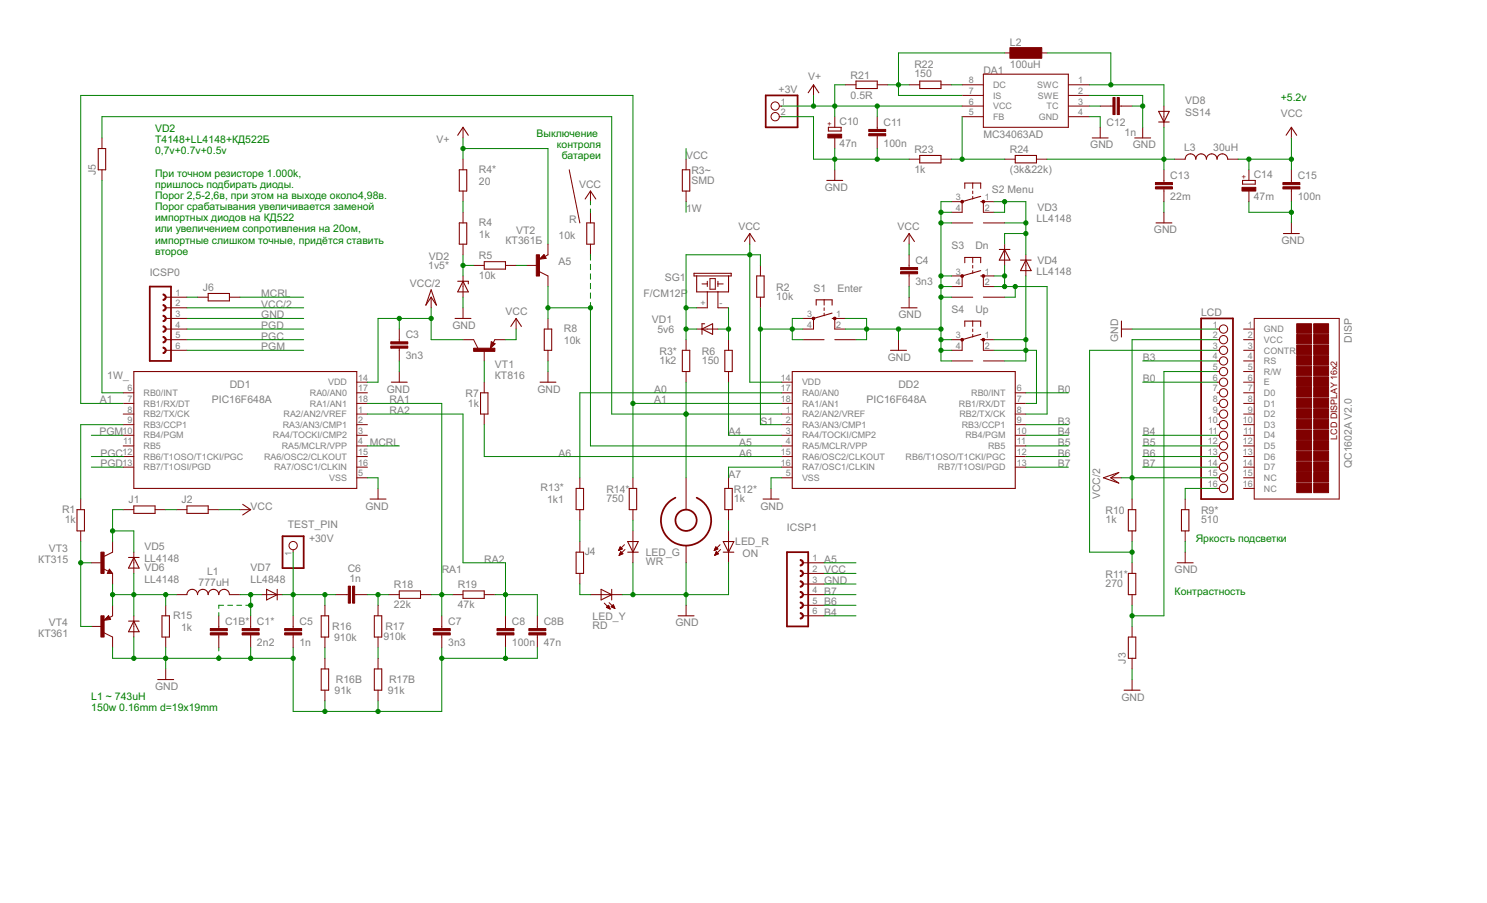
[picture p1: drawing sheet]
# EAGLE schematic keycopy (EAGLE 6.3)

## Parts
+3V  PINHD-1X2  [1X02]
C1*  2n2  C-EU025-030X050  [C025-030X050]
C1B*  C-EU025-030X050  [C025-030X050]
C3  3n3  CAPPTH3  [CAP-PTH-LARGE]
C4  3n3  CAPPTH3  [CAP-PTH-LARGE]
C5  1n  C-EU025-030X050  [C025-030X050]
C6  1n  C-EU025-030X050  [C025-030X050]
C7  3n3  C-EU025-030X050  [C025-030X050]
C8  100n  C-EU025-030X050  [C025-030X050]
C8B  47n  C-EU025-030X050  [C025-030X050]
C10  47n  CPOL-EUE2.5-6  [E2,5-6]
C11  100n  C-EUC0805K  [C0805K]
C12  1n  C-EUC0805K  [C0805K]
C13  22m  C-EUC1210  [C1210]
C14  47m  CPOL-EUE2.5-6  [E2,5-6]
C15  100n  C-EUC0805K  [C0805K]
DA1  MC34063AD  [SOIC8]
DD1  PIC16F648A  PIC16F628SO  [SO-18W]
DD2  PIC16F648A  PIC16F628SO  [SO-18W]
DISP  QC1602A V2.0  TUXGR_16X2_R21  [TUXGR_16X2_1]
ICSP0  FE06-1  [FE06]
ICSP1  FE06-1  [FE06]
J1  R-EU_R1206W  [R1206W]
J2  R-EU_R1206W  [R1206W]
J3  R-EU_R1206W  [R1206W]
J4  R-EU_R1206W  [R1206W]
J5  R-EU_R1206W  [R1206W]
J6  R-EU_R0805W  [R0805W]
KEY  DS1990  [DS1990]
L1  777uH  L-US0207/2V  [0207/2V]
L2  100uH  SD12K100  [SD12K100]
L3  30uH  L-US0207/12  [0207/12]
LCD  PINHD-1X16  [1X16]
LED_G  WR  LED3MM  [LED3MM]
LED_R  ON  LED3MM  [LED3MM]
LED_Y  RD  LED3MM  [LED3MM]
R  10k  R-EU_R0805  [R0805]
R1  1k  R-EU_R1206W  [R1206W]
R2  10k  R-EU_R1206W  [R1206W]
R3*  1k2  R-EU_0204/7  [0204/7]
R3~  SMD  R-EU_M0805  [M0805]
R4  1k  R-EU_R1206W  [R1206W]
R4*  20  R-EU_R0805  [R0805]
R5  10k  R-EU_R0805  [R0805]
R6  150  R-EU_R0805  [R0805]
R7  1k  R-EU_R0805  [R0805]
R8  10k  R-EU_R1206W  [R1206W]
R9*  510  R-EU_R0805  [R0805]
R10  1k  R-EU_R0805  [R0805]
R11*  270  R-EU_0207/10  [0207/10]
R12*  1k  R-EU_R0805  [R0805]
R13*  1k1  R-EU_0207/10  [0207/10]
R14*  750  R-EU_0207/10  [0207/10]
R15  1k  R-EU_R0805  [R0805]
R16  910k  R-EU_R0805  [R0805]
R16B  91k  R-EU_R0805  [R0805]
R17  910k  R-EU_R0805  [R0805]
R17B  91k  R-EU_R0805  [R0805]
R18  22k  R-EU_R0805  [R0805]
R19  47k  R-EU_R0805  [R0805]
R21  0.5R  R-EU_R0805  [R0805]
R22  150  R-EU_R0805  [R0805]
R23  1k  R-EU_R0805  [R0805]
R24  (3k&22k)  R-EU_R1206W  [R1206W]
S1  Enter  10-XX  [B3F-10XX]
S2  Menu  10-XX  [B3F-10XX]
S3  Dn  10-XX  [B3F-10XX]
S4  Up  10-XX  [B3F-10XX]
SG1  F/CM12P  [F/CM12P]
TEST_PIN  +30V  PINHD-1X1  [1X01]
U$1  PROGRAMMER_5.08  [PROGRAMMER_KEY]
U$6  PROGRAMMER_5.08  [PROGRAMMER_KEY]
U$7  PROGRAMMER_5.08  [PROGRAMMER_KEY]
U$8  PROGRAMMER_5.08  [PROGRAMMER_KEY]
VD1  5v6  ZENER-DIODESOD80C  [SOD80C]
VD2  1v5*  ZENER-DIODEZD-5  [ZDIO-5]
VD3  LL4148  DIODE-SOD80C  [SOD80C]
VD4  LL4148  DIODE-SOD80C  [SOD80C]
VD5  LL4148  DIODE-SOD80C  [SOD80C]
VD6  LL4148  DIODE-SOD80C  [SOD80C]
VD7  LL4848  DIODE-SOD80C  [SOD80C]
VD8  SS14  DIODE-SMB  [SMB]
VT1  КТ816  BD140  [TO126]
VT2  КТ361Б  2SC1815-PNP-TO92-BCE  [TO92-BCE]
VT3  КТ315  -NPN-TO92-ECB  [TO92-ECB]
VT4  КТ361  2SC1815-PNP-TO92-BCE  [TO92-BCE]

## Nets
1W: DD2.1(RA2/AN2/VREF) J5.2 KEY.P$1 R3*.1 R3~.1
1W_: DD1.6(RB0/INT) J5.1
A0: DD2.17(RA0/AN0) R13*.2
A1: DD1.7(RB1/RX/DT) DD2.18(RA1/AN1) R14*.2
A4: DD2.3(RA4/TOCKI/CMP2) R6.1
A5: DD2.4(RA5/MCLR/VPP) ICSP1.1 R8.2 R.1 VT2.C
A6: DD2.15(RA6/OSC2/CLKOUT) R7.1
A7: DD2.16(RA7/OSC1/CLKIN) R12*.2
B0: DD2.6(RB0/INT) LCD.6
B3: DD2.9(RB3/CCP1) LCD.4
B4: DD2.10(RB4/PGM) ICSP1.6 LCD.11
B5: DD2.11(RB5) LCD.12
B6: DD2.12(RB6/T1OSO/T1CKI/PGC) ICSP1.5 LCD.13
B7: DD2.13(RB7/T1OSI/PGD) ICSP1.4 LCD.14
GND: +3V.2 C1*.2 C1B*.2 C3.2 C4.2 C5.2 C7.2 C8.2 C8B.2 C10.- C11.2 C12.2 C13.2 C14.- C15.2 DA1.2(SWE) DA1.4(GND) DD1.5(VSS) DD2.5(VSS) ICSP0.3 ICSP1.3 J3.1 KEY.P$2 LCD.1 LED_G.K(C) LED_R.K(C) LED_Y.K(C) R8.1 R9*.1 R15.1 R16B.1 R17B.1 R23.1 S1.1(S) S1.2(S1) S2.3(P) S2.4(P1) S3.3(P) S3.4(P1) S4.3(P) S4.4(P1) U$1.P$2 U$6.P$1 U$7.P$1 U$8.P$1 VD2.A VD6.A VT4.C
LG: LED_G.A R14*.1
LR: LED_R.A R12*.1
LY: J4.1 LED_Y.A
MCRL: DD1.4(RA5/MCLR/VPP) J6.2
N$1: R1.1 VT3.B VT4.B
N$2: C1*.1 C1B*.1 L1.2 VD7.A
N$3: C13.1 L3.1 R24.2 VD8.C
N$4: DD1.9(RB3/CCP1) R1.2
N$6: C5.1 C6.1 R16.2 TEST_PIN.1 VD7.C
N$7: R7.2 VT1.3(B)
N$8: R6.2 SG1.- VD1.A
N$9: LCD.16 R9*.2
N$10: J1.1 VD5.C VT3.C
N$11: R16.1 R16B.2
N$12: LCD.3 R10.1 R11*.2
N$13: DD2.7(RB1/RX/DT) S4.1(S) S4.2(S1) U$6.P$2 VD4.A
N$14: S2.1(S) S2.2(S1) U$8.P$2 VD3.C VD4.C
N$15: DD2.8(RB2/TX/CK) S3.1(S) S3.2(S1) U$7.P$2 VD3.A
N$16: C6.2 R17.2 R18.1
N$17: R4.1 R5.1 VD2.C
N$18: R5.2 VT2.B
N$19: ICSP0.1 J6.1
N$20: J4.2 R13*.1
N$21: L1.1 R15.2 VD5.A VD6.C VT3.E VT4.E
N$22: J1.2 J2.1
N$23: R17.1 R17B.2
N$24: J3.2 LCD.5 R11*.1
N$26: C12.1 DA1.3(TC)
N$28: DA1.1(SWC) L2.2 VD8.A
N$29: DA1.7(IS) L2.1 R21.2 R22.1
N$30: DA1.8(DC) R22.2
N$31: DA1.5(FB) R23.2 R24.1
N$38: R4*.1 R4.2
PGC: DD1.12(RB6/T1OSO/T1CKI/PGC) ICSP0.5
PGD: DD1.13(RB7/T1OSI/PGD) ICSP0.4
PGM: DD1.10(RB4/PGM) ICSP0.6
RA1: C7.1 DD1.18(RA1/AN1) R18.2 R19.1
RA2: C8.1 C8B.1 DD1.1(RA2/AN2/VREF) R19.2
S1: DD2.2(RA3/AN3/CMP1) R2.1 S1.3(P) S1.4(P1) U$1.P$1
V+: +3V.1 C10.+ C11.1 DA1.6(VCC) R4*.2 R21.1 VT2.E
VCC: C4.1 C14.+ C15.1 DD2.14(VDD) ICSP1.2 J2.2 L3.2 R2.2 R3*.2 R3~.2 R.2 SG1.+ VD1.C VT1.1(E)
VCC/2: C3.1 DD1.14(VDD) ICSP0.2 LCD.2 LCD.15 R10.2 VT1.2(C)
Unconnected: DD1.2(RA3/AN3/CMP1) DD1.3(RA4/TOCKI/CMP2) DD1.8(RB2/TX/CK) DD1.11(RB5) DD1.15(RA6/OSC2/CLKOUT) DD1.16(RA7/OSC1/CLKIN) DD1.17(RA0/AN0) DISP.3(CONTR) DISP.4(RS) DISP.5(R/W) DISP.6(E) DISP.7(D0) DISP.8(D1) DISP.9(D2) DISP.10(D3) DISP.11(D4) DISP.12(D5) DISP.13(D6) DISP.14(D7) DISP.15(NC) DISP.16(NC) LCD.7 LCD.8 LCD.9 LCD.10

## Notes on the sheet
- +5.2v
- Выключение 
  контроля
  батареи
- VD2
  T4148+LL4148+КД522Б 
  0,7v+0.7v+0.5v
  
  При точном резисторе 1.000k, 
  пришлось подбирать диоды.
  Порог 2,5-2,6в, при этом на выходе около4,98в.
  Порог срабатывания увеличивается заменой
  импортных диодов на КД522 
  или увеличением сопротивления на 20ом, 
  импортные слишком точные, придётся ставить
  второе
- Яркость подсветки
- Контрастность
- L1 ~ 743uH
  150w 0.16mm d=19x19mm

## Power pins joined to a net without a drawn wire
GND: DISP.1(GND)
VCC: DISP.2(VCC)
